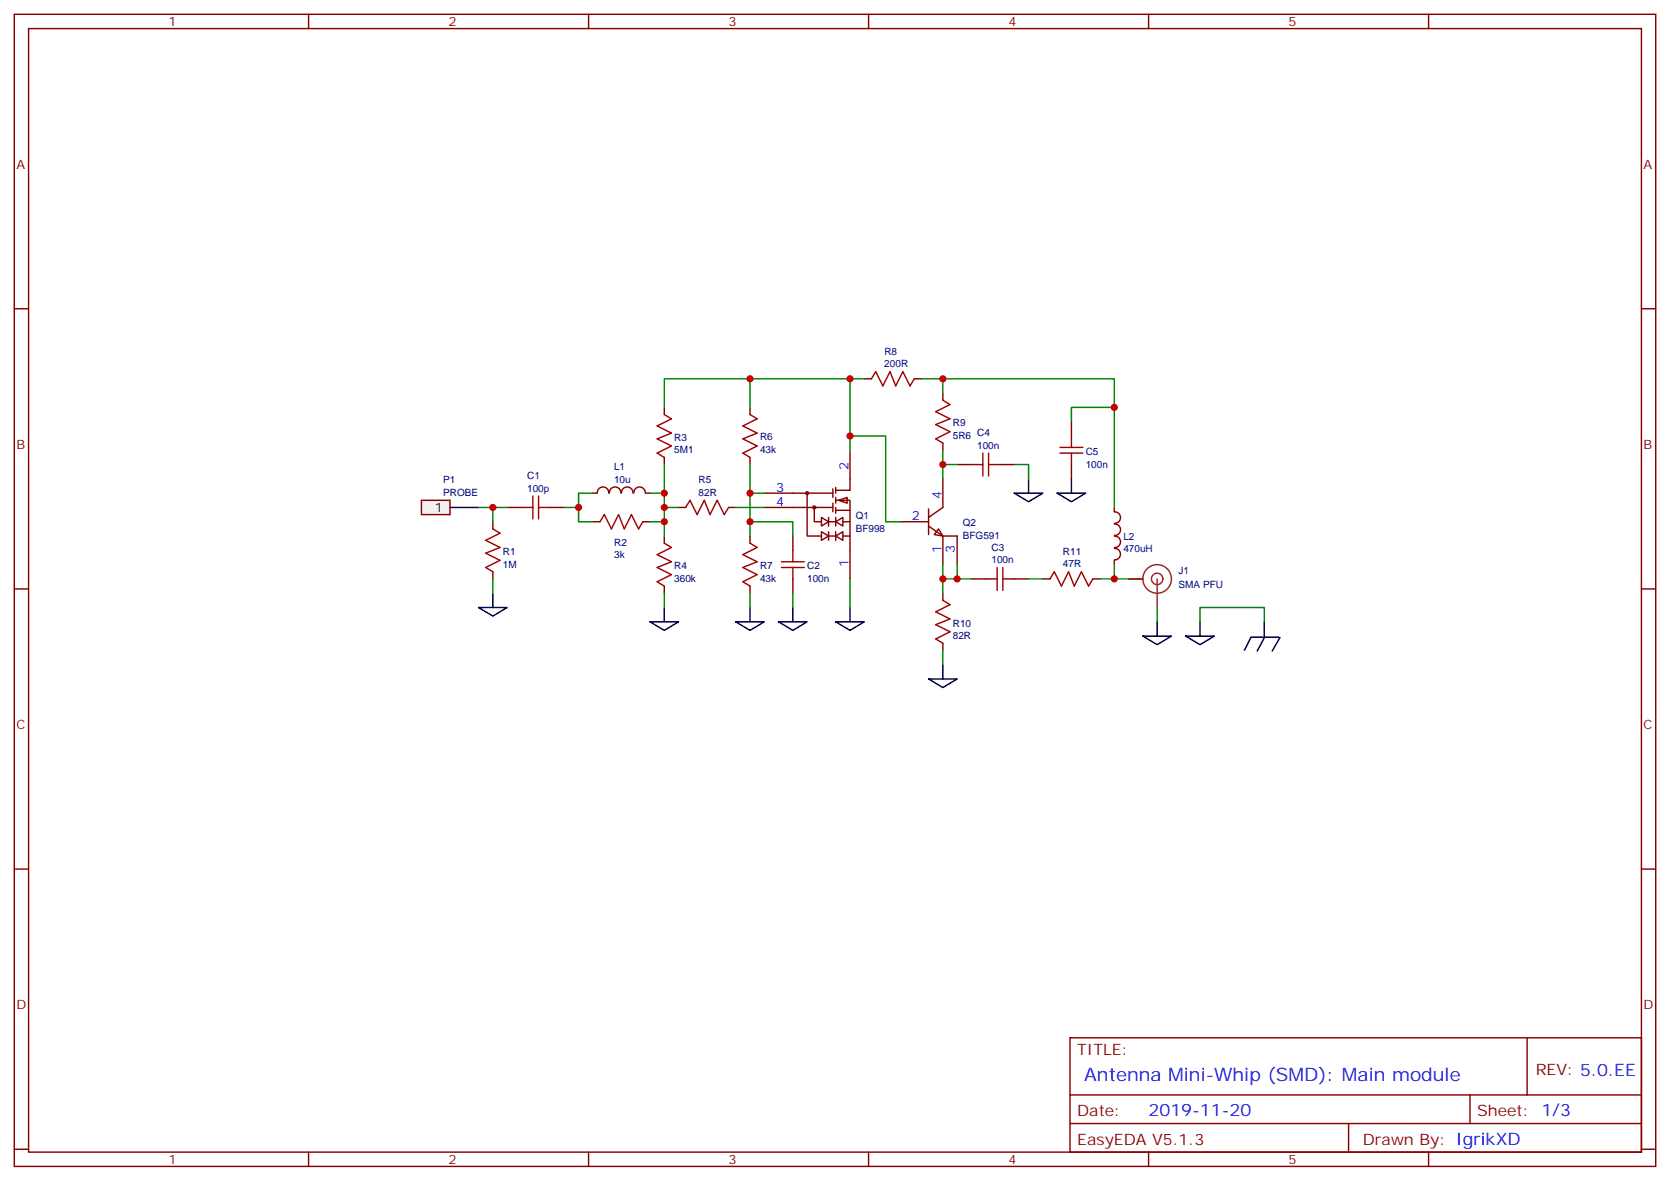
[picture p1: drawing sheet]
<svg xmlns="http://www.w3.org/2000/svg" width="412mm" height="292mm" viewBox="0 0 412 292" stroke-linecap="round" stroke-linejoin="round" font-family="sans-serif">
<g fill="none" stroke="#870000" stroke-width=".35">
<path d="M3.5 3.5h405.4v284.4h-405.4zM7.1 7.1h398.2v277.2h-398.2zM76.2 3.5v3.6M145.3 3.5v3.6M214.5 3.5v3.6M283.6 3.5v3.6M352.8 3.5v3.6M3.5 76.2h3.6M405.3 76.2h3.6M3.5 145.3h3.6M405.3 145.3h3.6M3.5 214.5h3.6"/>
<path d="M405.3 214.5h3.6M264.2 256.1h141.1v28.2h-141.1zM377.1 256.1v14.1M264.2 270.2h141.1M264.2 277.3h141.1M333 277.3v7M363 270.2v7.1M3.5 283.6h3.6M76.2 284.3v3.6M145.3 284.3v3.6M214.5 284.3v3.6M283.6 284.3v3.6"/>
<path d="M352.8 284.3v3.6M405.3 283.6h3.6"/>
</g>
<path d="M104.1 123.5h7v3.5h-7z" fill="#f0f0f0" stroke="#870000" stroke-width=".35"/>
<path d="M111.1 125.2h7.1" fill="none" stroke="#000" stroke-width=".35"/>
<path d="M164 102.3l1.8 1.1-3.5 1.7 3.5 1.8-3.5 1.4 3.5 1.8-3.5 1.7 1.7 1.1M185.2 102.3l1.8 1.1-3.6 1.7 3.6 1.8-3.6 1.4 3.6 1.8-3.6 1.7 1.8 1.1M121.7 130.5l1.8 1.1-3.6 1.8 3.6 1.7-3.6 1.4 3.6 1.8-3.6 1.8 1.8 1M128.8 125.2h2.8M131.6 122.4v5.7M133 125.2h2.8M133 122.4v5.7M148.2 128.8l1-1.8 1.8 3.5 1.8-3.5 1.4 3.5 1.7-3.5 1.8 3.5 1-1.7M164 134.1l1.8 1-3.5 1.8 3.5 1.7-3.5 1.5 3.5 1.7-3.5 1.8 1.7 1M169.3 125.2l1.1-1.7 1.8 3.5 1.7-3.5 1.4 3.5 1.8-3.5 1.8 3.5 1-1.8" fill="none" stroke="#a10000" stroke-width=".35"/>
<g fill="none" stroke="#870000" stroke-width=".35">
<path d="M164 100.5v1.8M164 112.9v1.8M185.2 100.5v1.8M185.2 112.9v1.8M121.7 128.8v1.7M125.2 125.2h3.6M135.8 125.2h3.5M146.4 128.8h1.8M150.3 121.7a1.41 1.41 0 0 0-1.4-1.5 1.41 1.41 0 0 0-1.4 1.5h-1.1M150.5 121.7a1.41 1.41 0 0 1 1.4-1.5 1.41 1.41 0 0 1 1.4 1.5M153.5 121.7a1.41 1.41 0 0 1 1.4-1.5 1.41 1.41 0 0 1 1.4 1.5M156.5 121.7a1.41 1.41 0 0 1 1.4-1.5 1.41 1.41 0 0 1 1.4 1.5"/>
<path d="M158.7 128.8h1.8M159.5 121.7h1M164 132.3v1.8M167.6 125.2h1.7M179.9 125.2h1.8M121.7 141.1v1.8M164 144.6v1.8"/>
</g>
<g fill="#fff" stroke="#870000" stroke-width=".35">
<path d="M207.1 123.5l2.1-.7v1.4z"/>
<path d="M206.4 128.8l1.7-1.1v2.1z"/>
<path d="M202.8 127.7l1.8 1.1-1.8 1z"/>
<path d="M206.4 132.3l1.7-1.1v2.2z"/>
<path d="M202.8 131.2l1.8 1.1-1.8 1.1z"/>
<circle cx="199.3" cy="121.7" r=".35"/>
<circle cx="201.1" cy="125.2" r=".35"/>
</g>
<g fill="none" stroke="#870000" stroke-width=".35">
<path d="M213.4 93.5h1.8M225.8 93.5h1.7M232.8 97v1.8M209.9 111.1v9.9h-3.5M232.8 109.4v1.7M185.2 132.3v1.8M188.7 121.7h17M188.7 125.2h17M195.8 132.3v3.5M199.3 121.7v10.6h3.5M201.1 125.2v3.6h1.7M204.6 128.8h1.8"/>
<path d="M204.6 127.7v2.1M204.6 131.2v2.2M204.6 132.3h1.8M205.7 120.7v2.1M205.7 124.2v2.1M206.4 123.5h3.5v19.4M206.4 125.9h3.5M206.4 120.3v1.4M206.4 122.8v1.4M206.4 125.2v1.4M206.4 127.7v2.1M206.4 131.2v2.2"/>
<path d="M208.1 128.8h1.8M208.1 132.3h1.8M185.2 144.6v1.8M195.8 142.9v3.5M232.8 146.4v1.8M232.8 158.8v1.7"/>
</g>
<path d="M215.2 93.5l1.1-1.8 1.7 3.5 1.8-3.5 1.4 3.5 1.8-3.5 1.7 3.5 1.1-1.7M232.8 98.8l1.8 1-3.5 1.8 3.5 1.8-3.5 1.4 3.5 1.7-3.5 1.8 1.7 1.1M185.2 134.1l1.8 1-3.6 1.8 3.6 1.7-3.6 1.5 3.6 1.7-3.6 1.8 1.8 1M193 138.6h5.6M195.8 135.8v2.8M193 140.1h5.6M195.8 140.1v2.8M232.8 148.2l1.8 1-3.5 1.8 3.5 1.8-3.5 1.4 3.5 1.7-3.5 1.8 1.7 1.1" fill="none" stroke="#a10000" stroke-width=".35"/>
<path d="M231.8 130.5l1 1.8-2.1-.4z" fill="#fff" stroke="#870000" stroke-width=".35"/>
<g fill="none" stroke="#870000" stroke-width=".35">
<path d="M232.8 118.2v7l-3.5 2.5M236.4 114.7h3.5M246.9 114.7h3.6M264.6 104.1v3.5M264.6 114.7v3.5M222.2 128.8h7.1M229.3 129.8l3.5 2.5M229.3 125.6v6.3M232.8 132.3v7M232.8 132.3h3.6v7M275.2 125.2v1.1M275.2 138.3v1"/>
<path d="M275.2 126.3a1.41 1.41 0 0 1 1.5 1.4 1.41 1.41 0 0 1-1.5 1.4M275.2 129.3a1.41 1.41 0 0 1 1.5 1.4 1.41 1.41 0 0 1-1.5 1.4M275.2 132.3a1.41 1.41 0 0 1 1.5 1.4 1.41 1.41 0 0 1-1.5 1.4M275.2 135.4a1.41 1.41 0 0 1 1.5 1.4 1.41 1.41 0 0 1-1.5 1.4M239.9 142.9h3.5M250.5 142.9h3.5M257.5 142.9h1.8M269.9 142.9h1.7"/>
</g>
<g fill="none" stroke="#a10000" stroke-width=".35">
<path d="M239.9 114.7h2.8M242.7 111.8v5.7M244.1 114.7h2.8M244.1 111.8v5.7M261.8 111.8h5.6M261.8 110.4h5.6M264.6 107.6v2.8M264.6 111.8v2.9M243.4 142.9h2.8M246.2 140.1v5.6M247.6 142.9h2.9M247.6 140.1v5.6"/>
<path d="M259.3 142.9l1-1.8 1.8 3.5 1.8-3.5 1.4 3.5 1.8-3.5 1.7 3.5 1.1-1.7"/>
</g>
<g fill="none" stroke="#8c2424" stroke-width=".35">
<path d="M278.7 142.9h3.5M285.8 142.9v7"/>
<circle cx="285.7" cy="142.9" r="1.41"/>
<circle cx="285.7" cy="142.9" r="3.5"/>
</g>
<g fill="none" stroke="#000" stroke-width=".35">
<path d="M254 118.2v3.5M264.6 118.2v3.5M250.5 121.7h7l-3.5 2.1zM261.1 121.7h7l-3.5 2.1zM118.2 149.9h7l-3.5 2.1zM121.7 146.4v3.5M160.5 153.5h7.1l-3.6 2.1zM164 149.9v3.6M181.7 153.5h7l-3.5 2.1zM185.2 149.9v3.6M192.3 153.5h7l-3.5 2.1zM195.8 149.9v3.6"/>
<path d="M206.4 153.5h7l-3.5 2.1zM209.9 149.9v3.6M282.2 157h7.1l-3.5 2.1zM285.8 153.5v3.5M292.8 157h7.1l-3.6 2.1zM296.3 153.5v3.5M308.9 157.3l-1.6 3.1M309 157.3h6.8M312.2 153.5v3.5M312.3 157.3l-1.9 3.4M316.1 157.3l-2 3.4M229.3 167.6h7.1l-3.6 2.1z"/>
<path d="M232.8 164v3.6"/>
</g>
<g fill="none" stroke="#008700" stroke-width=".35">
<path d="M185.2 93.5h24.7M213.4 93.5h-3.5v17.6M227.5 93.5h5.3v3.5M232.8 93.5h42.4v31.7M164 100.5v-7h21.2v7M164 114.7v7M185.2 114.7v17.6M209.9 107.6h8.8v21.2h3.5M232.8 111.1v7.1M232.8 114.7h3.6M250.5 114.7h3.5v3.5M275.2 100.5h-10.6v3.6"/>
<path d="M118.2 125.2h7M121.7 125.2v3.6M139.3 125.2h3.6M146.4 121.7h-3.5v7.1h3.5M160.5 121.7h3.5v10.6M160.5 128.8h3.5M164 125.2h3.6M181.7 125.2h7M185.2 128.8h10.6v3.5M185.2 121.7h3.5M232.8 139.3v7.1M236.4 139.3v3.6h-3.6"/>
<path d="M275.2 139.3v3.6M121.7 142.9v3.5M164 146.4v3.5M185.2 146.4v3.5M195.8 146.4v3.5M209.9 142.9v7M236.4 142.9h3.5M254 142.9h3.5M271.6 142.9h7.1M285.8 149.9v3.6M296.3 153.5v-3.6h15.9v3.6M232.8 160.5v3.5"/>
</g>
<g fill="#c00">
<circle cx="275.2" cy="100.5" r=".88"/>
<circle cx="232.8" cy="93.5" r=".88"/>
<circle cx="275.2" cy="142.9" r=".88"/>
<circle cx="236.4" cy="142.9" r=".88"/>
<circle cx="232.8" cy="114.7" r=".88"/>
<circle cx="232.8" cy="142.9" r=".88"/>
<circle cx="209.9" cy="107.6" r=".88"/>
<circle cx="164" cy="121.7" r=".88"/>
<circle cx="164" cy="128.8" r=".88"/>
<circle cx="142.9" cy="125.2" r=".88"/>
<circle cx="185.2" cy="128.8" r=".88"/>
<circle cx="185.2" cy="121.7" r=".88"/>
<circle cx="164" cy="125.2" r=".88"/>
<circle cx="121.7" cy="125.2" r=".88"/>
<circle cx="209.9" cy="93.5" r=".88"/>
<circle cx="185.2" cy="93.5" r=".88"/>
</g>
<text font-size="4.6" fill="#00f" x="267.8" y="266.7">Antenna Mini-Whip (SMD): Main module</text>
<text font-size="4.2" fill="#00f" x="283.6" y="275.5">2019-11-20</text>
<g font-size="3.9" fill="#800">
<text x="266" y="260.4">TITLE:</text>
<text x="379.2" y="265.3">REV: 5.0.EE</text>
<text x="266" y="275.5">Date:</text>
<text x="364.8" y="275.5">Sheet: 1/3</text>
<text x="266" y="282.6">EasyEDA V5.1.3</text>
<text x="336.5" y="282.6">Draw</text>
<text x="346.7" y="282.6">n By: IgrikXD</text>
</g>
<g font-size="3.2" fill="#800">
<text x="41.6" y="6.5">1</text>
<text x="110.8" y="6.5">2</text>
<text x="179.9" y="6.5">3</text>
<text x="249.1" y="6.5">4</text>
<text x="318.2" y="6.5">5</text>
<text x="4.1" y="41.6">A</text>
<text x="405.9" y="41.6">A</text>
<text x="4.1" y="110.8">B</text>
<text x="405.9" y="110.8">B</text>
<text x="4.1" y="179.9">C</text>
<text x="405.9" y="179.9">C</text>
<text x="4.1" y="249.1">D</text>
<text x="405.9" y="249.1">D</text>
<text x="41.6" y="287.3">1</text>
<text x="110.8" y="287.3">2</text>
<text x="179.9" y="287.3">3</text>
<text x="249.1" y="287.3">4</text>
<text x="318.2" y="287.3">5</text>
</g>
<g font-size="3.2" fill="#00f">
<text x="209.5" y="116.1" transform="rotate(-90 209.5 116.1)">2</text>
<text x="191.7" y="121.4">3</text>
<text x="191.7" y="124.9">4</text>
<text x="232.5" y="123.1" transform="rotate(-90 232.5 123.1)">4</text>
<text x="225.2" y="128.4">2</text>
<text x="232.5" y="136.4" transform="rotate(-90 232.5 136.4)">1</text>
<text x="235.8" y="136.5" transform="rotate(-90 235.8 136.5)">3</text>
<text x="209.5" y="140" transform="rotate(-90 209.5 140)">1</text>
</g>
<text font-size="3.2" x="107.3" y="126.3">1</text>
<g font-size="2.5" fill="#000080">
<text x="218.4" y="87.5">R8</text>
<text x="218.4" y="90.7">200R</text>
<text x="235.3" y="105.2">R9</text>
<text x="241.3" y="107.7">C4</text>
<text x="166.5" y="111.9">5M1</text>
<text x="166.5" y="108.8">R3</text>
<text x="187.7" y="111.9">43k</text>
<text x="187.7" y="108.7">R6</text>
<text x="235.3" y="108.4">5R6</text>
<text x="241.3" y="110.8">100n</text>
<text x="268.1" y="112.2">C5</text>
<text x="109.5" y="119.2">P1</text>
<text x="130.2" y="118.2">C1</text>
<text x="151.6" y="119.1">10u</text>
<text x="151.6" y="116">L1</text>
<text x="172.5" y="119.3">R5</text>
<text x="268.1" y="115.4">100n</text>
<text x="109.5" y="122.4">PROBE</text>
<text x="130.2" y="121.3">100p</text>
<text x="172.5" y="122.4">82R</text>
<text x="211.3" y="131.3">BF998</text>
<text x="211.3" y="128.1">Q1</text>
<text x="237.8" y="129.9">Q2</text>
<text x="124.2" y="137">R1</text>
<text x="151.7" y="137.8">3k</text>
<text x="151.7" y="134.6">R2</text>
<text x="237.8" y="133.1">BFG591</text>
<text x="244.8" y="135.9">C3</text>
<text x="262.5" y="136.9">R11</text>
<text x="277.4" y="136.2">470uH</text>
<text x="277.4" y="133.2">L2</text>
<text x="124.2" y="140.1">1M</text>
<text x="166.5" y="143.7">360k</text>
<text x="166.5" y="140.5">R4</text>
<text x="187.7" y="143.7">43k</text>
<text x="187.7" y="140.5">R7</text>
<text x="199.3" y="143.7">100n</text>
<text x="199.3" y="140.5">C2</text>
<text x="244.8" y="139">100n</text>
<text x="262.5" y="140">47R</text>
<text x="291" y="141.7">J1</text>
<text x="291" y="145.2">SMA PFU</text>
<text x="235.3" y="154.6">R10</text>
<text x="235.3" y="157.8">82R</text>
</g>
</svg>
